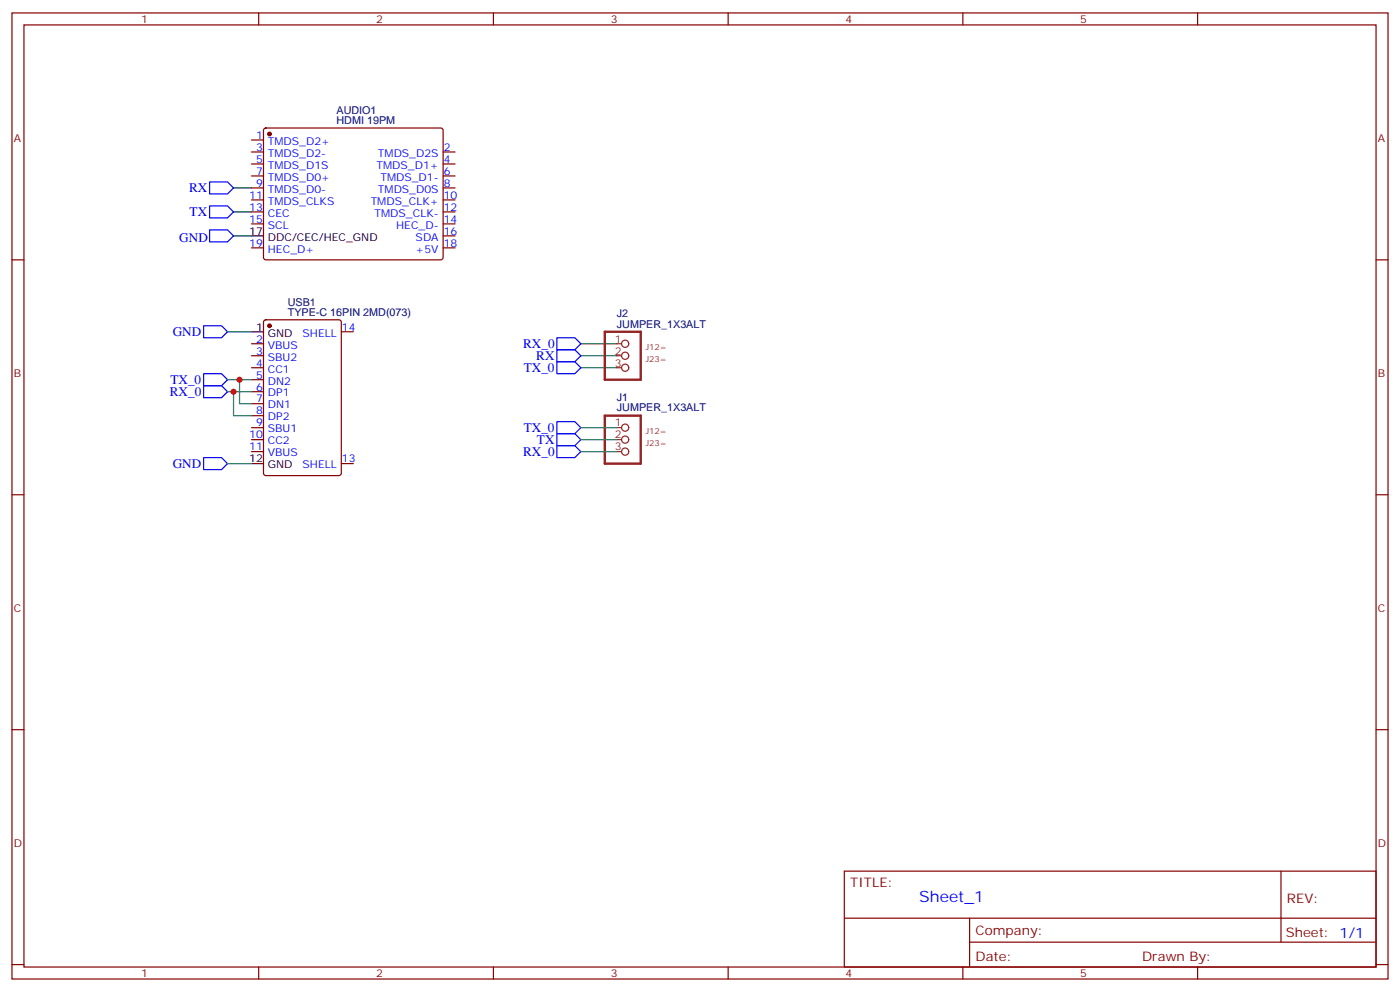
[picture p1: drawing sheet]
<svg xmlns="http://www.w3.org/2000/svg" width="412mm" height="292mm" viewBox="0 0 412 292" stroke-linecap="round" stroke-linejoin="round" font-family="sans-serif">
<g fill="none" stroke="#870000" stroke-width=".35">
<path d="M3.5 3.8h405.4v284.3h-405.4zM7.1 7.3h398.2v277.3h-398.2zM76.2 3.8v3.5M145.3 3.8v3.5M214.5 3.8v3.5M283.6 3.8v3.5M352.8 3.8v3.5M77.8 37.9l.5-.2h51.5l.5 .2 .2 .5v37.7l-.7 .4-51.8-.1-.4-.6v-37.4zM74.1 41.2h3.5M74.1 44.7h3.5M74.1 48.3h3.5M74.1 51.8h3.5"/>
<path d="M74.1 55.3h3.5M74.1 58.8h3.5M130.5 44.7h3.6M130.5 48.3h3.6M130.5 51.8h3.6M130.5 55.3h3.6M130.5 58.8h3.6M3.5 76.5h3.6M74.1 62.4h3.5M74.1 65.9h3.5M74.1 73h3.5M130.5 62.4h3.6"/>
<path d="M130.5 65.9h3.6M130.5 69.4h3.6M130.5 73h3.6M405.3 76.5h3.6M77.8 94.3l.5-.2h21.5l.7 .5v44.7l-.4 .6-21.8 .1-.6-.5-.1-44.7zM100.5 97.6h3.6M74.1 101.2h3.5M74.1 104.7h3.5M74.1 108.2h3.5M74.1 111.8h3.5M74.1 115.3h3.5M74.1 118.8h3.5"/>
<path d="M74.1 122.3h3.5M74.1 125.9h3.5M74.1 129.4h3.5M74.1 132.9h3.5M100.5 136.5h3.6M3.5 145.6h3.6M405.3 145.6h3.6M3.5 214.8h3.6M405.3 214.8h3.6M248.7 256.4h156.6v28.2h-156.6zM377.3 256.4v20.9M248.7 270.2h156.5"/>
<path d="M285.6 277.3h119.6M285.6 270.2v14.2M3.5 283.9h3.6M76.2 284.6v3.5M145.3 284.6v3.5M214.5 284.6v3.5M283.6 284.6v3.5M352.8 284.6v3.5M405.3 283.9h3.6"/>
</g>
<g fill="none" stroke="#00f" stroke-width=".35">
<path d="M61.7 53.6h5.3l1.8 1.7-1.8 1.8h-5.3zM61.7 60.6h5.3l1.8 1.8-1.8 1.7h-5.3zM61.7 67.7h5.3l1.8 1.7-1.8 1.8h-5.3zM60 95.9h5.3l1.7 1.7-1.7 1.8h-5.3zM164 99.4h5.3l1.8 1.8-1.8 1.7h-5.3zM60 110h5.3l1.7 1.8-1.7 1.7h-5.3zM60 113.5h5.3l1.7 1.8-1.7 1.8h-5.3zM164 106.5h5.3l1.8 1.7-1.8 1.8h-5.3zM164 102.9h5.3l1.8 1.8-1.8 1.8h-5.3zM60 134.7h5.3l1.7 1.8-1.7 1.7h-5.3zM164 127.6h5.3l1.8 1.8-1.8 1.8h-5.3zM164 124.1h5.3l1.8 1.8-1.8 1.7h-5.3z"/>
<path d="M164 131.2h5.3l1.8 1.7-1.8 1.8h-5.3z"/>
</g>
<path d="M178.2 97.6h10.5v14.2h-10.5zM178.2 122.3h10.5v14.2h-10.5z" fill="none" stroke="#8c2424" stroke-width=".71"/>
<g fill="none" stroke="#8c2424" stroke-width=".35">
<path d="M181.7 101.2h1.4M181.7 104.7h1.4M181.7 108.2h1.4M181.7 125.9h1.4M181.7 129.4h1.4M181.7 132.9h1.4"/>
<circle cx="184.1" cy="101.2" r="1.06"/>
<circle cx="184.1" cy="108.2" r="1.06"/>
<circle cx="184.1" cy="104.7" r="1.06"/>
<circle cx="184.1" cy="125.9" r="1.06"/>
<circle cx="184.1" cy="129.4" r="1.06"/>
<circle cx="184.1" cy="132.9" r="1.06"/>
</g>
<g fill="none" stroke="#008700" stroke-width=".35">
<path d="M68.8 55.3h5.3M68.8 62.4h5.3M68.8 69.4h5.3M67 97.6h7.1M67 111.8h7.1M67 115.3h7.1M68.8 115.3v7h5.3M70.6 111.8v7h3.5M171.1 108.2h10.6M171.1 101.2h10.6M171.1 104.7h10.6M67 136.5h7.1"/>
<path d="M171.1 129.4h10.6M171.1 125.9h10.6M171.1 132.9h10.6"/>
</g>
<g fill="#870000" stroke="#870000" stroke-width=".35">
<circle cx="79.4" cy="39.4" r=".53"/>
<circle cx="79.4" cy="95.9" r=".53"/>
</g>
<path d="M74.1 69.4h3.5M74.1 97.6h3.5M74.1 136.5h3.5" fill="none" stroke="#000" stroke-width=".35"/>
<g fill="#c00">
<circle cx="70.6" cy="111.8" r=".88"/>
<circle cx="68.8" cy="115.3" r=".88"/>
</g>
<text font-size="4.6" fill="#00f" x="270.8" y="265.4">Sheet_1</text>
<g font-size="3.9" fill="#00f">
<text x="55.7" y="56.6">RX</text>
<text x="55.9" y="63.6">TX</text>
<text x="52.8" y="71.2">GND</text>
<text x="50.9" y="98.9">GND</text>
<text x="154.1" y="102.4">RX_0</text>
<text x="158" y="106">RX</text>
<text x="50.2" y="113">TX_0</text>
<text x="154.3" y="109.5">TX_0</text>
<text x="50" y="116.5">RX_0</text>
<text x="154.3" y="127.1">TX_0</text>
<text x="158.2" y="130.7">TX</text>
<text x="50.9" y="137.7">GND</text>
<text x="154.1" y="134.2">RX_0</text>
</g>
<g font-size="3.9" fill="#800">
<text x="250.5" y="261">TITLE:</text>
<text x="379.1" y="265.7">REV:</text>
<text x="287.4" y="275.2">Company:</text>
<text x="378.7" y="275.8">Sheet: 1/1</text>
<text x="287.4" y="282.9">Date:</text>
<text x="336.4" y="282.9">Draw</text>
<text x="346.6" y="282.9">n By:</text>
</g>
<g font-size="3.2" fill="#800">
<text x="41.6" y="6.8">1</text>
<text x="110.8" y="6.8">2</text>
<text x="179.9" y="6.8">3</text>
<text x="249.1" y="6.8">4</text>
<text x="318.2" y="6.8">5</text>
<text x="4.1" y="41.9">A</text>
<text x="405.9" y="41.9">A</text>
<text x="4.1" y="111.1">B</text>
<text x="405.9" y="111.1">B</text>
<text x="4.1" y="180.2">C</text>
<text x="405.9" y="180.2">C</text>
<text x="4.1" y="249.3">D</text>
<text x="405.9" y="249.3">D</text>
<text x="41.6" y="287.6">1</text>
<text x="110.8" y="287.6">2</text>
<text x="179.9" y="287.6">3</text>
<text x="249.1" y="287.6">4</text>
<text x="318.2" y="287.6">5</text>
</g>
<g font-size="3.2" fill="#000080">
<text x="99.1" y="33.4">AUDIO1</text>
<text x="99.1" y="36.6">HDMI 19PM</text>
<text x="84.8" y="89.9">USB1</text>
<text x="84.8" y="93.1">TYPE-C 16PIN 2MD(073)</text>
<text x="181.7" y="93.2">J2</text>
<text x="181.7" y="96.4">JUMPER_1X3ALT</text>
<text x="181.7" y="117.9">J1</text>
<text x="181.7" y="121.1">JUMPER_1X3ALT</text>
</g>
<g font-size="3.2" fill="#00f">
<text x="75.4" y="40.9">1</text>
<text x="75.4" y="44.4">3</text>
<text x="75.4" y="47.9">5</text>
<text x="78.9" y="42.6">TMDS_D2+</text>
<text x="78.9" y="46.1">TMDS_D2-</text>
<text x="111.3" y="46.1">TMDS_D2S</text>
<text x="130.7" y="44.4">2</text>
<text x="130.7" y="47.9">4</text>
<text x="75.4" y="51.4">7</text>
<text x="78.9" y="49.7">TMDS_D1S</text>
<text x="78.9" y="53.2">TMDS_D0+</text>
<text x="110.9" y="49.7">TMDS_D1+</text>
<text x="112.1" y="53.2">TMDS_D1-</text>
<text x="130.7" y="51.4">6</text>
<text x="73.4" y="58.5">11</text>
<text x="75.4" y="55">9</text>
<text x="78.9" y="56.7">TMDS_D0-</text>
<text x="111.3" y="56.7">TMDS_D0S</text>
<text x="130.7" y="55">8</text>
<text x="130.7" y="58.5">10</text>
<text x="73.4" y="62">13</text>
<text x="73.4" y="65.5">15</text>
<text x="78.9" y="60.3">TMDS_CLKS</text>
<text x="78.9" y="63.8">CEC</text>
<text x="109.2" y="60.3">TMDS_CLK+</text>
<text x="110.3" y="63.8">TMDS_CLK-</text>
<text x="130.7" y="62">12</text>
<text x="130.7" y="65.5">14</text>
<text x="78.9" y="67.3">SCL</text>
<text x="116.7" y="67.3">HEC_D-</text>
<text x="122.4" y="70.8">SDA</text>
<text x="130.7" y="69.1">16</text>
<text x="73.4" y="72.6">19</text>
<text x="78.9" y="74.4">HEC_D+</text>
<text x="122.4" y="74.4">+5V</text>
<text x="130.7" y="72.6">18</text>
<text x="75.4" y="100.8">2</text>
<text x="89.1" y="99.1">SHELL</text>
<text x="100.7" y="97.3">14</text>
<text x="75.4" y="104.4">3</text>
<text x="75.4" y="107.9">4</text>
<text x="78.9" y="102.6">VBUS</text>
<text x="78.9" y="106.1">SBU2</text>
<text x="75.4" y="111.4">5</text>
<text x="78.9" y="109.6">CC1</text>
<text x="78.9" y="113.2">DN2</text>
<text x="75.4" y="114.9">6</text>
<text x="75.4" y="118.5">7</text>
<text x="78.9" y="116.7">DP1</text>
<text x="75.4" y="122">8</text>
<text x="75.4" y="125.5">9</text>
<text x="78.9" y="120.2">DN1</text>
<text x="78.9" y="123.8">DP2</text>
<text x="73.4" y="129">10</text>
<text x="78.9" y="127.3">SBU1</text>
<text x="78.9" y="130.8">CC2</text>
<text x="73.4" y="132.6">11</text>
<text x="78.9" y="134.3">VBUS</text>
<text x="89.1" y="137.9">SHELL</text>
<text x="100.7" y="136.1">13</text>
</g>
<g font-size="3.2">
<text x="73.4" y="69.1">17</text>
<text x="78.9" y="70.8">DDC/CEC/HEC_GND</text>
<text x="75.4" y="97.3">1</text>
<text x="78.9" y="99.1">GND</text>
<text x="73.4" y="136.1">12</text>
<text x="78.9" y="137.9">GND</text>
</g>
<g font-size="3.2" fill="#8d2323">
<text x="181.1" y="100.8">1</text>
<text x="181.1" y="104.4">2</text>
<text x="181.1" y="107.9">3</text>
<text x="181.1" y="125.5">1</text>
<text x="181.1" y="129">2</text>
<text x="181.1" y="132.6">3</text>
</g>
<g font-size="2.5" fill="#8d2323">
<text x="190.1" y="102.9">J12=</text>
<text x="190.1" y="106.5">J23=</text>
<text x="190.1" y="127.6">J12=</text>
<text x="190.1" y="131.2">J23=</text>
</g>
</svg>
